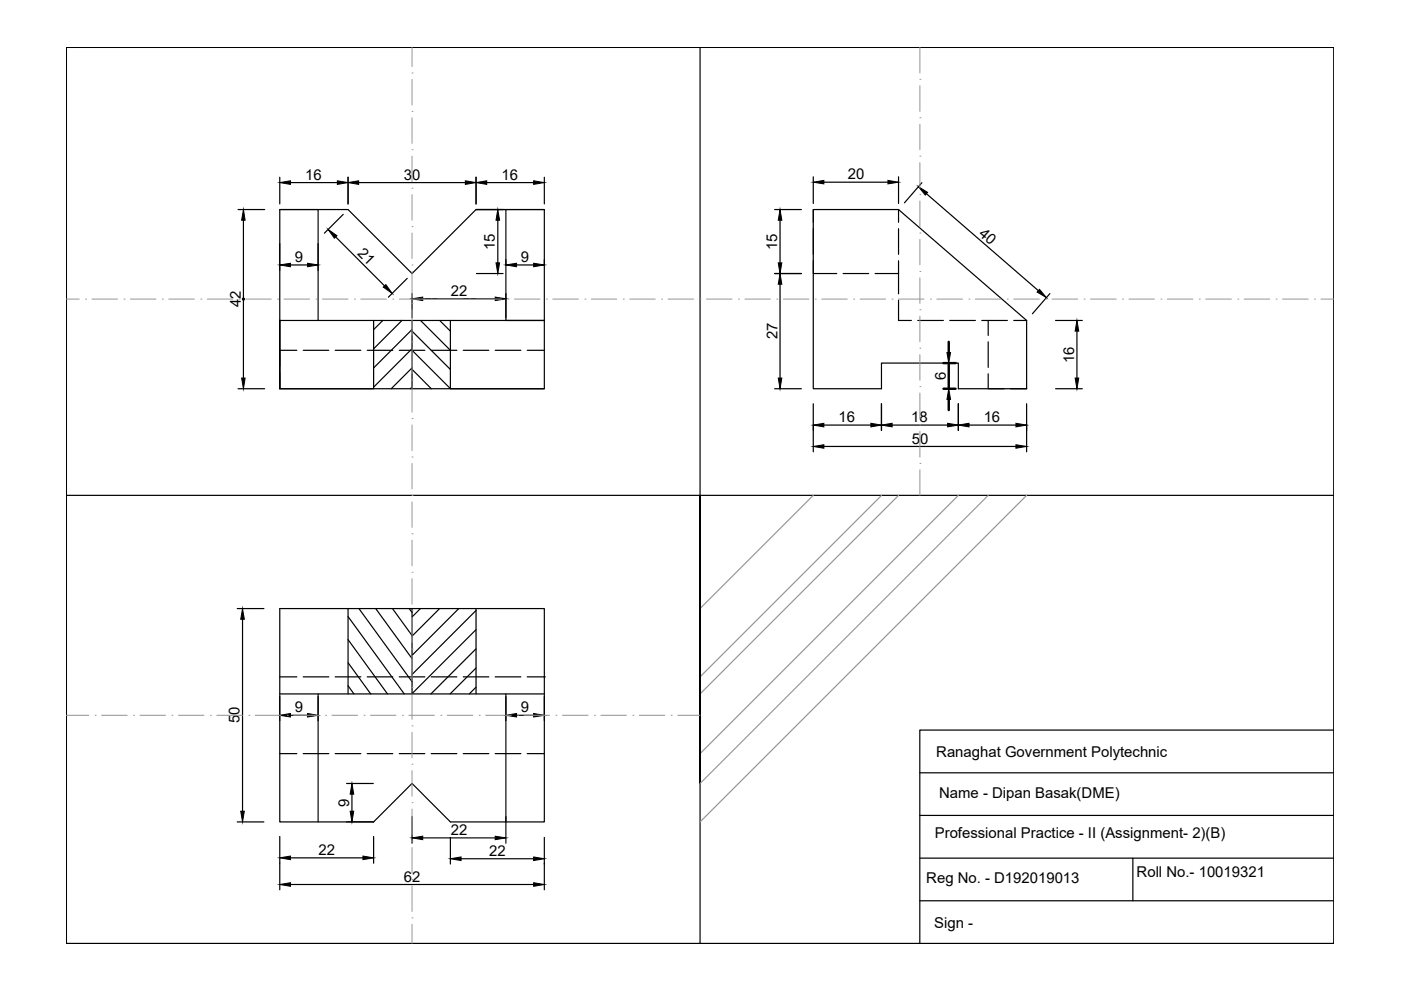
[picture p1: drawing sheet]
<svg xmlns="http://www.w3.org/2000/svg" width="297mm" height="210mm" viewBox="0 0 297 210" stroke-linecap="round" stroke-linejoin="round" font-family="sans-serif">
<!-- layer: 0 -->
<g fill="none" stroke="#000" stroke-width=".25">
<path d="M14.1 10.1h268.7v189.9h-268.7zM148.4 10.1v189.9M59.3 37.6v5.6M61.6 38.7h9.9M73.8 37.6v5.6M76 38.7h22.7M100.9 37.6v5.6M103.2 38.7h9.9M115.4 37.6v5.6M172.4 37.5v5.6M174.7 38.6h13.6M190.5 37.5v5.6"/>
<path d="M195.5 38.7l-3.7 4.3M50.5 44.4h5.6M51.6 46.7v33.5M59.3 44.4h8.1v23.5M59.3 51.7v5.6M61.6 56.2h3.6M67.4 51.7v5.6M71.2 50.2l10.3 10.4M72.8 45.4l-4 4M86.3 59l-4 4M100.9 44.4l-13.5 13.6-13.6-13.6h-14.5v38h56.1v-14.5h-56.1v14.5M100.9 44.4h14.5v23.5h-8.1v-23.5"/>
<path d="M100.9 44.4h14.5M101 58h5.7M105.5 46.7v9M107.3 55.1v1.1M109.5 56.2h3.6M115.4 55.1v1.1M164.2 44.4h5.7M164.2 58h5.7M165.4 46.7v9M172.4 44.4h18.1l27.2 23.5v14.5h-14.5v-5.4h-16.3v5.4h-14.5zM172.4 55.3v2.7h5M172.4 44.4v2.7"/>
<path d="M172.4 48.5v5.4M178.8 58h5.4M190.5 55.3v2.7h-5M190.5 44.4v2.7M190.5 48.5v5.4M190.5 58v4.3M196.4 41.1l23.7 20.5M59.3 79v3.4M62.9 74.3h-3.6v3.4M64.3 74.3h5.4M71.1 74.3h5.4M77.9 74.3h5.4"/>
<path d="M79.2 67.9v14.5h-19.9M81.2 67.9l-2 2M84.7 74.3h5.4M85.2 67.9l-6 6.1M87.4 70.2l8.1 8.1M87.4 69.9l-8.2 8.1M87.4 73.9l-8.2 8.2M87.4 78.3l4 4.1M87.4 74.3l8.1 8.1M87.4 78l-4.5 4.4M87.4 62.2v5.2M87.4 67.9v14.5"/>
<path d="M89.2 67.9l6.3 6.4M89.6 63.4h15.4M91.4 74.3h5.5M93.2 67.9l2.3 2.3M95.5 67.9v14.5h19.9M98.2 74.3h5.4M105 74.3h5.4M107.3 62.2v5.2M111.8 74.3h3.6M165.4 60.3v19.9M190.5 63.6v4.3h2.7M194.6 67.9h5.4"/>
<path d="M201.4 67.9h5.4M208.2 67.9h5.4M209.5 79.2v3.2h3.4M209.5 67.9v3.2M209.5 72.5v5.4M214.9 67.9h2.8M222.6 62.3l-3.7 4.2M223.8 67.9h5.7M228.3 70.2v10M50.5 82.4h5.6M87.4 82.4h.1M87.4 82.1l-.4 .3"/>
<path d="M164.2 82.4h5.7M172.4 85.6v10.2M174.7 90.1h9.9M174.7 94.7h40.7M186.9 85.6v5.7M189.2 90.1h11.7M203.2 85.6v5.7M205.5 90.1h9.9M217.7 85.6v10.2M223.8 82.4h5.7M14.1 105h268.7M148.4 105v61.1v-61.1"/>
<path d="M50.3 129h5.7M51.4 131.3v40.7M59.3 129h56.1v45.3h-19.9l-8.1-8.2-8.2 8.2h-19.9zM73.8 129v18.1M73.8 135.6l8.4 11.5M73.8 130.7l11.9 16.4M76.1 129l11.3 15.5M79.7 129l7.7 10.6M83.2 129l4.2 5.7M86.7 129l.7 .9M87.4 129v18.1M89.1 129l-1.7 1.8"/>
<path d="M93.2 129l-5.8 5.9M97.3 129l-9.9 9.9M100.9 129v18.1M100.9 129.4l-13.5 13.6M100.9 133.5l-13.5 13.6M100.9 137.6l-9.5 9.5M59.3 147.7v5.1M59.3 147.1h56.1M59.3 143.5h3.6M59.3 159.8h3.6M61.6 151.7h3.6M64.3 143.5h5.4"/>
<path d="M64.3 159.8h5.4M67.4 147.1v27.2M71.1 143.5h5.4M71.1 159.8h5.4M73.8 145.4l1.2 1.7M73.8 140.5l4.8 6.6M77.9 143.5h5.4M77.9 159.8h5.4M84.7 143.5h5.4M84.7 159.8h5.4M91.4 143.5h5.5M91.4 159.8h5.5"/>
<path d="M98.2 143.5h5.4M98.2 159.8h5.4M100.9 141.6l-5.5 5.5M100.9 145.7l-1.4 1.4M105 143.5h5.4M105 159.8h5.4M107.3 147.1v31.7M109.5 151.7h3.6M111.8 143.5h3.6M111.8 159.8h3.6M115.4 143.5h.1M115.4 147.7v5.1"/>
<path d="M282.8 154.8h-87.8v45.2M50.3 174.3h5.7M59.3 177.4v11.3M73.5 174.3h5.6M73.5 166.1h5.6M74.6 168.4v3.6M79.2 177.4v5.6M87.4 173.1v5.7M89.6 177.7h15.4M95.5 177.5v5.7M115.4 177.5v11.2M195 163.9h87.8"/>
<path d="M195 172.9h87.8M61.6 181.9h15.3M61.6 187.5h51.5M97.8 182.1h15.3M195 181.9h87.8M195 191h87.8M240.2 181.9v9.1M282.8 200h.1"/>
</g>
<g fill="#000" stroke="#000" stroke-width=".21">
<path d="M59.3 38.7l2.3-.4v.8zM71.5 38.3l2.3 .4-2.3 .4zM73.8 38.7l2.2-.4v.8zM98.7 38.3l2.2 .4-2.2 .4zM100.9 38.7l2.3-.4v.8zM113.1 38.3l2.3 .4-2.3 .4zM172.4 38.6l2.3-.4v.8zM188.3 38.2l2.2 .4-2.2 .4zM51.6 44.4l.4 2.3h-.8zM59.3 56.2l2.3-.4v.8zM65.2 55.8l2.2 .4-2.2 .4zM69.6 48.6l1.8 1.4-.5 .5z"/>
<path d="M105.5 44.4l.4 2.3h-.7zM105.2 55.7h.7l-.4 2.3zM107.3 56.2l2.2-.4v.8zM113.1 55.8l2.3 .4-2.3 .4zM165.4 44.4l.4 2.3h-.8zM165 55.7h.8l-.4 2.3zM194.7 39.6l2 1.2-.5 .6zM81.3 60.9l.5-.6 1.3 1.9zM87.4 63.4l2.2-.4v.7zM105 63l2.3 .4-2.3 .3zM165.4 58l.4 2.3h-.8zM200.8 74.7h.7l-.3 2.3z"/>
<path d="M220.4 61.3l1.5 1.8-2-1.2zM228.3 67.9l.4 2.3h-.7zM51.2 80.2h.8l-.4 2.2zM165 80.2h.8l-.4 2.2zM172.4 90.1l2.3-.4v.8zM172.4 94.7l2.3-.4v.7zM184.6 89.7l2.3 .4-2.3 .4zM186.9 90.1l2.3-.4v.8zM201.2 82.4l.3 2.3h-.7zM200.9 89.7l2.3 .4-2.3 .4zM203.2 90.1l2.3-.4v.8zM215.4 89.7l2.3 .4-2.3 .4z"/>
<path d="M215.4 94.3l2.3 .4-2.3 .3zM228 80.2h.7l-.4 2.2zM51.4 129l.4 2.3h-.8zM59.3 151.7l2.3-.4v.7zM65.2 151.3l2.2 .4-2.2 .3zM107.3 151.7l2.2-.4v.7zM113.1 151.3l2.3 .4-2.3 .3zM51 172h.8l-.4 2.3zM74.6 166.1l.4 2.3h-.8zM74.2 172h.8l-.4 2.3zM87.4 177.7l2.2-.4v.7zM105 177.3l2.3 .4-2.3 .3z"/>
<path d="M59.3 181.9l2.3-.4v.8zM59.3 187.5l2.3-.3v.7zM76.9 181.5l2.3 .4-2.3 .4zM95.5 182.1l2.3-.4v.8zM113.1 187.2l2.3 .3-2.3 .4zM113.1 181.7l2.3 .4-2.3 .4z"/>
<circle cx="51.6" cy="63.4" r=".24"/>
</g>
<path d="M172.4 105l-24 24M186.9 105.1l-38.5 38.4M190.5 105l-42.1 42.1M203.2 105l-54.8 54.8M209.5 105l-61.1 61.1M217.7 105l-69.3 69.3" fill="none" stroke="#939598" stroke-width=".25"/>
<g fill="none" stroke="#939598" stroke-width=".21">
<path d="M87.4 15.5h.1M87.4 10.1v4M87.4 16.8v5.5M195 16.8h.1M195 10.1v5.4M195 18.2v5.4M87.4 23.6h.1M87.4 31.8h.1M87.4 39.9h.1M87.4 25v5.4M87.4 33.1v5.4M195 33.1h.1"/>
<path d="M195 25h.1M195 26.3v5.5M195 34.5v5.4M87.4 48h.1M87.4 56.2h.1M87.4 41.3v5.4M87.4 49.4v5.4M87.4 57.6v5.4M195 57.6h.1M195 49.4h.1M195 41.3h.1M195 42.6v5.4"/>
<path d="M195 50.8v5.4M195 58.9v5.4M14.1 63.4h2.7M18.1 63.4h.1M19.5 63.4h5.4M26.3 63.4h.1M27.7 63.4h5.4M34.4 63.4h.1M35.8 63.4h5.4M42.6 63.4h.1M43.9 63.4h5.5M50.7 63.4h.1"/>
<path d="M52.1 63.4h5.4M58.9 63.4h.1M60.2 63.4h5.4M67 63.4h.1M68.4 63.4h5.4M75.1 63.4h.1M76.5 63.4h5.4M83.3 63.4h.1M84.7 63.4h5.4M87.4 64.3h.1M87.4 72.5h.1M87.4 65.7v5.4"/>
<path d="M87.4 73.8v5.4M91.4 63.4h.1M92.8 63.4h5.4M99.6 63.4h.1M100.9 63.4h5.4M107.7 63.4h.1M109.1 63.4h5.4M115.9 63.4h.1M117.2 63.4h5.4M124 63.4h.1M125.4 63.4h5.4M132.2 63.4h.1"/>
<path d="M133.5 63.4h5.4M140.3 63.4h.1M141.6 63.4h5.5M148.4 63.4h.1M149.8 63.4h5.4M156.6 63.4h.1M157.9 63.4h5.5M164.7 63.4h.1M166.1 63.4h5.4M172.9 63.4h.1M174.2 63.4h5.4M181 63.4h.1"/>
<path d="M182.4 63.4h5.4M189.1 63.4h.1M190.5 63.4h5.4M195 73.8h.1M195 65.7h.1M195 67v5.5M195 75.2v5.4M197.3 63.4h.1M198.6 63.4h5.5M205.4 63.4h.1M206.8 63.4h5.4M213.6 63.4h.1"/>
<path d="M214.9 63.4h5.5M221.7 63.4h.1M223.1 63.4h5.4M229.9 63.4h.1M231.2 63.4h5.5M238 63.4h.1M239.4 63.4h5.4M246.1 63.4h.1M247.5 63.4h5.4M254.3 63.4h.1M255.6 63.4h5.5M262.4 63.4h.1"/>
<path d="M263.8 63.4h5.4M270.6 63.4h.1M271.9 63.4h5.5M278.7 63.4h.1M280.1 63.4h2.7M87.4 80.6h.1M87.4 88.8h.1M87.4 96.9h.1M87.4 82v5.4M87.4 90.1v5.4M87.4 98.3v5.4M195 98.3h.1"/>
<path d="M195 90.1h.1M195 82h.1M195 83.3v5.5M195 91.5v5.4M195 99.6v5.4M87.4 105h.1M87.4 113.2h.1M87.4 106.4v5.4M87.4 114.5v5.5M87.4 121.3h.1M87.4 129.5h.1M87.4 137.6h.1"/>
<path d="M87.4 122.7v5.4M87.4 130.8v5.4M87.4 139v5.4M14.1 151.7h4.7M20.2 151.7h.1M21.5 151.7h5.5M28.3 151.7h.1M29.7 151.7h5.4M36.5 151.7h.1M37.8 151.7h5.5M44.6 151.7h.1M46 151.7h5.4"/>
<path d="M52.8 151.7h.1M54.1 151.7h5.4M60.9 151.7h.1M62.3 151.7h5.4M69 151.7h.1M70.4 151.7h5.4M77.2 151.7h.1M78.5 151.7h5.5M85.3 151.7h.1M86.7 151.7h5.4M87.4 145.8h.1M87.4 153.9h.1"/>
<path d="M87.4 147.1v5.4M87.4 155.3v5.4M93.5 151.7h.1M94.8 151.7h5.5M101.6 151.7h.1M103 151.7h5.4M109.8 151.7h.1M111.1 151.7h5.4M117.9 151.7h.1M119.3 151.7h5.4M126 151.7h.1M127.4 151.7h5.4"/>
<path d="M134.2 151.7h.1M135.5 151.7h5.5M142.3 151.7h.1M143.7 151.7h4.7M87.4 162h.1M87.4 170.2h.1M87.4 178.3h.1M87.4 163.4v5.4M87.4 171.5v5.5M87.4 179.7v5.4M87.4 186.5h.1M87.4 194.6h.1"/>
<path d="M87.4 187.8v5.5M87.4 196v4"/>
</g>
<path d="M200 77h2.6M201.2 72.5v2.2M201.2 77v5.4M200 82.4h2.6M201.2 84.7v2.3" fill="none" stroke="#000" stroke-width=".51"/>
<g font-size="3.2">
<text x="64.7" y="38.1">16</text>
<text x="85.6" y="38.1">30</text>
<text x="106.3" y="38.1">16</text>
<text x="179.7" y="38">20</text>
<text x="75.7" y="54" transform="rotate(45 75.7 54)">21</text>
<text x="104.9" y="53.1" transform="rotate(-90 104.9 53.1)">15</text>
<text x="164.8" y="53.1" transform="rotate(-90 164.8 53.1)">15</text>
<text x="207.4" y="49.8" transform="rotate(41 207.4 49.8)">40</text>
<text x="62.5" y="55.6">9</text>
<text x="110.5" y="55.6">9</text>
<text x="51" y="65.1" transform="rotate(-90 51 65.1)">42</text>
<text x="95.6" y="62.8">22</text>
<text x="164.8" y="71.9" transform="rotate(-90 164.8 71.9)">27</text>
<text x="227.7" y="77" transform="rotate(-90 227.7 77)">16</text>
<text x="200.6" y="80.6" transform="rotate(-90 200.6 80.6)">6</text>
<text x="177.8" y="89.5">16</text>
<text x="193.2" y="89.5">18</text>
<text x="208.6" y="89.5">16</text>
<text x="193.3" y="94.1">50</text>
<text x="50.8" y="153.4" transform="rotate(-90 50.8 153.4)">50</text>
<text x="62.5" y="151">9</text>
<text x="110.5" y="151">9</text>
<text x="198.5" y="160.6">Ranaghat Government Polytechnic</text>
<text x="74" y="171.1" transform="rotate(-90 74 171.1)">9</text>
<text x="199.1" y="169.2">Name - Dipan Basak(DME)</text>
<text x="95.6" y="177.1">22</text>
<text x="198.2" y="177.7">Professional Practice - II (Assignment- 2)(B)</text>
<text x="67.5" y="181.3">22</text>
<text x="103.7" y="181.5">22</text>
<text x="241" y="185.9">Roll No.- 10019321</text>
<text x="85.6" y="186.9">62</text>
<text x="196.4" y="187.3">Reg No. - D192019013</text>
<text x="198.1" y="196.7">Sign -</text>
</g>
</svg>
